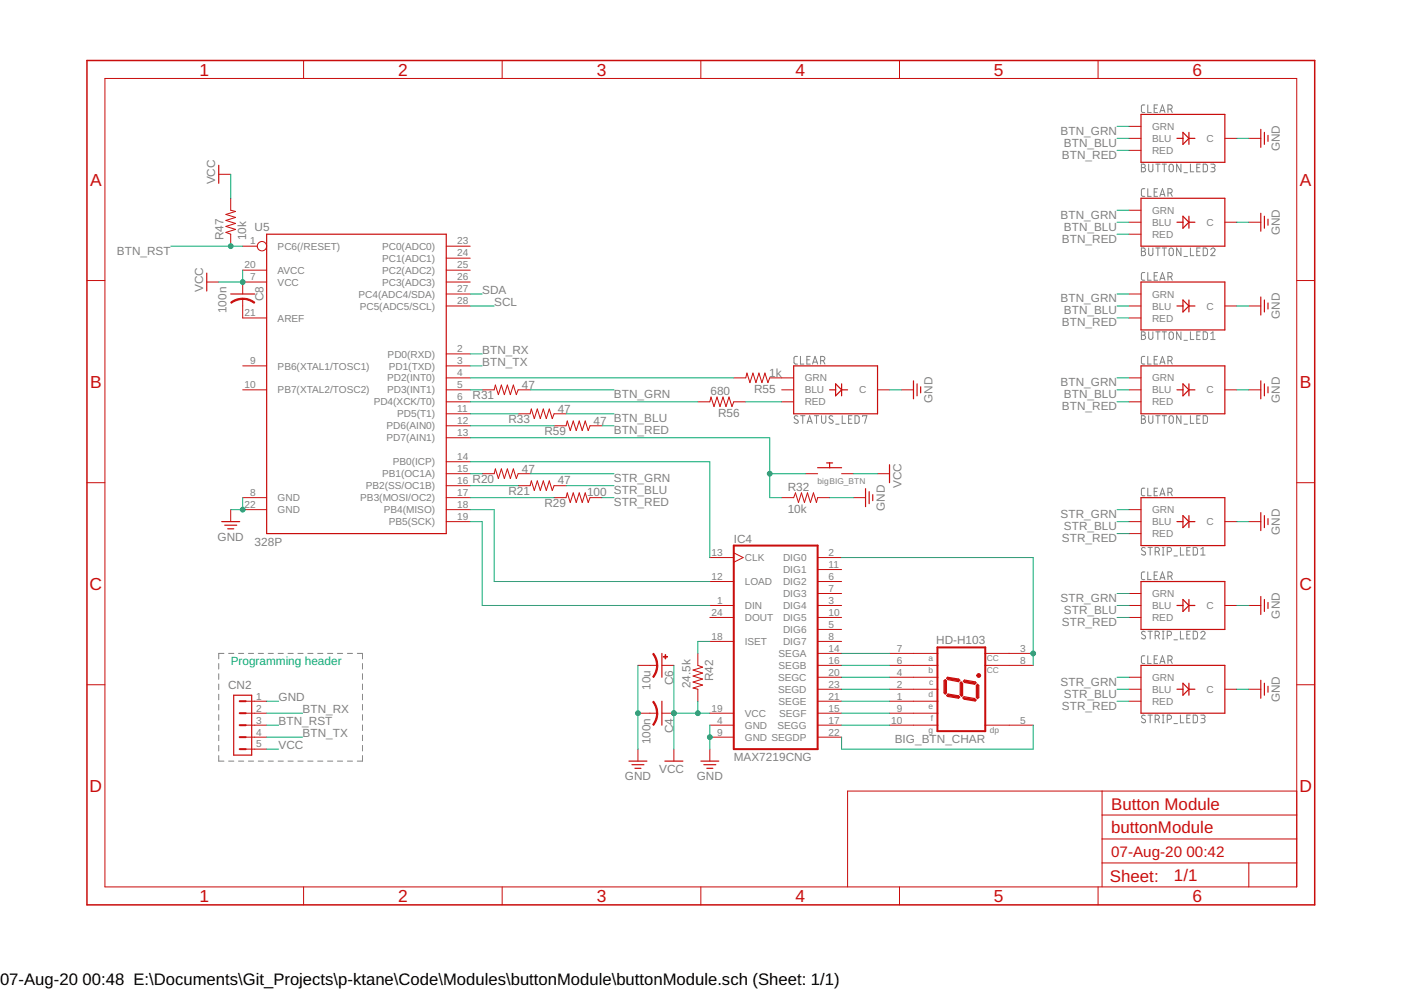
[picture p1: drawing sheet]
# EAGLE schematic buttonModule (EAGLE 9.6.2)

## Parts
BIG_BTN  big  SWITCH_PUSHBUTTONEVQ-PE  [TACT_PANA-EVQ]
BIG_BTN_CHAR  HD-H103  [HDSP-M]
BUTTON_LED  CLEAR  LED-RGB-CCCLEAR  [LED-RGB-THRU]
BUTTON_LED1  CLEAR  LED-RGB-CCCLEAR  [LED-RGB-THRU]
BUTTON_LED2  CLEAR  LED-RGB-CCCLEAR  [LED-RGB-THRU]
BUTTON_LED3  CLEAR  LED-RGB-CCCLEAR  [LED-RGB-THRU]
C4  100n  C-US025-024X044  [C025-024X044]
C6  10u  CPOL-US085CS-1AR  [085CS_1AR]
C8  100n  C-US025-024X044  [C025-024X044]
CN2  HDR-1X5-SIP-100  [SIP-100-5V]
IC4  MAX7219CNG  [DIL24-3]
R20  47  FLIPFLOP-RES  [0805-THM]
R21  47  FLIPFLOP-RES  [0805-THM]
R29  100  FLIPFLOP-RES  [0805-THM]
R31  47  FLIPFLOP-RES  [0805-THM]
R32  10k  R-US_0309/12  [0309/12]
R33  47  FLIPFLOP-RES  [0805-THM]
R42  24.5k  R-US_0309/12  [0309/12]
R47  10k  R-US_0309/12  [0309/12]
R55  1k  FLIPFLOP-RES  [0805-THM]
R56  680  FLIPFLOP-RES  [0805-THM]
R59  47  FLIPFLOP-RES  [0805-THM]
STATUS_LED7  CLEAR  LED-RGB-CCCLEAR  [LED-RGB-THRU]
STRIP_LED1  CLEAR  LED-RGB-CCCLEAR  [LED-RGB-THRU]
STRIP_LED2  CLEAR  LED-RGB-CCCLEAR  [LED-RGB-THRU]
STRIP_LED3  CLEAR  LED-RGB-CCCLEAR  [LED-RGB-THRU]
U5  328P  ATMEGA328P_PDIP  [DIP28]

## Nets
BTN_BLU: BUTTON_LED1.4(BLU) BUTTON_LED2.4(BLU) BUTTON_LED3.4(BLU) BUTTON_LED.4(BLU) R33.1
BTN_GRN: BUTTON_LED1.3(GRN) BUTTON_LED2.3(GRN) BUTTON_LED3.3(GRN) BUTTON_LED.3(GRN) R31.1
BTN_RED: BUTTON_LED1.1(RED) BUTTON_LED2.1(RED) BUTTON_LED3.1(RED) BUTTON_LED.1(RED) R59.1
BTN_RST: CN2.3 R47.1 U5.1(PC6(/RESET))
BTN_RX: CN2.2 U5.2(PD0(RXD))
BTN_TX: CN2.4 U5.3(PD1(TXD))
GND: BUTTON_LED1.2(C) BUTTON_LED2.2(C) BUTTON_LED3.2(C) BUTTON_LED.2(C) C4.2 C6.- CN2.1 IC4.4(GND) IC4.9(GND) R32.2 STATUS_LED7.2(C) STRIP_LED1.2(C) STRIP_LED2.2(C) STRIP_LED3.2(C) U5.8(GND) U5.22(GND)
N$17: R20.2 U5.15(PB1(OC1A))
N$69: R21.2 U5.16(PB2(SS/OC1B))
N$72: R29.2 U5.17(PB3(MOSI/OC2))
N$77: R31.2 U5.5(PD3(INT1))
N$78: R33.2 U5.11(PD5(T1))
N$79: R59.2 U5.12(PD6(AIN0))
N$80: R55.2 U5.4(PD2(INT0))
N$81: BIG_BTN.P$1 R32.1 U5.13(PD7(AIN1))
N$82: BIG_BTN_CHAR.7(A) IC4.14(SEGA)
N$83: R56.2 U5.6(PD4(XCK/T0))
N$84: BIG_BTN_CHAR.6(B) IC4.16(SEGB)
N$85: IC4.13(CLK) U5.14(PB0(ICP))
N$89: BIG_BTN_CHAR.4(C) IC4.20(SEGC)
N$109: C8.2 U5.21(AREF)
N$122: IC4.18(ISET) R42.1
N$123: IC4.1(DIN) U5.19(PB5(SCK))
N$125: IC4.12(LOAD) U5.18(PB4(MISO))
N$126: BIG_BTN_CHAR.2(D) IC4.23(SEGD)
N$129: BIG_BTN_CHAR.1(E) IC4.21(SEGE)
N$130: BIG_BTN_CHAR.9(F) IC4.15(SEGF)
N$131: BIG_BTN_CHAR.10(G) IC4.17(SEGG)
N$132: BIG_BTN_CHAR.5(DP) IC4.22(SEGDP)
N$133: BIG_BTN_CHAR.3(CC) BIG_BTN_CHAR.8(CC) IC4.2(DIG0)
N$154: R55.1 STATUS_LED7.3(GRN)
N$155: R56.1 STATUS_LED7.1(RED)
SCL: U5.28(PC5(ADC5/SCL))
SDA: U5.27(PC4(ADC4/SDA))
STR_BLU: R21.1 STRIP_LED1.4(BLU) STRIP_LED2.4(BLU) STRIP_LED3.4(BLU)
STR_GRN: R20.1 STRIP_LED1.3(GRN) STRIP_LED2.3(GRN) STRIP_LED3.3(GRN)
STR_RED: R29.1 STRIP_LED1.1(RED) STRIP_LED2.1(RED) STRIP_LED3.1(RED)
VCC: BIG_BTN.P$2 C4.1 C6.+ C8.1 CN2.5 IC4.19(VCC) R42.2 R47.2 U5.7(VCC) U5.20(AVCC)
Unconnected: IC4.3(DIG4) IC4.5(DIG6) IC4.6(DIG2) IC4.7(DIG3) IC4.8(DIG7) IC4.10(DIG5) IC4.11(DIG1) IC4.24(DOUT) STATUS_LED7.4(BLU) U5.9(PB6(XTAL1/TOSC1)) U5.10(PB7(XTAL2/TOSC2)) U5.23(PC0(ADC0)) U5.24(PC1(ADC1)) U5.25(PC2(ADC2)) U5.26(PC3(ADC3))

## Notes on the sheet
- Programming header
- Button Module

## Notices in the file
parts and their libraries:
SparkFun-IC-Microcontroller: Licensing: Creative Commons ShareAlike 4.0 International - https://creativecommons.org/licenses/by-sa/4.0
m-pad-2.1: License : GNU General Public License version 2 (see bottom)
con-hdrs40: Copyright (C) 2004, Bob Starr (bobstarr@mindspring.com)
